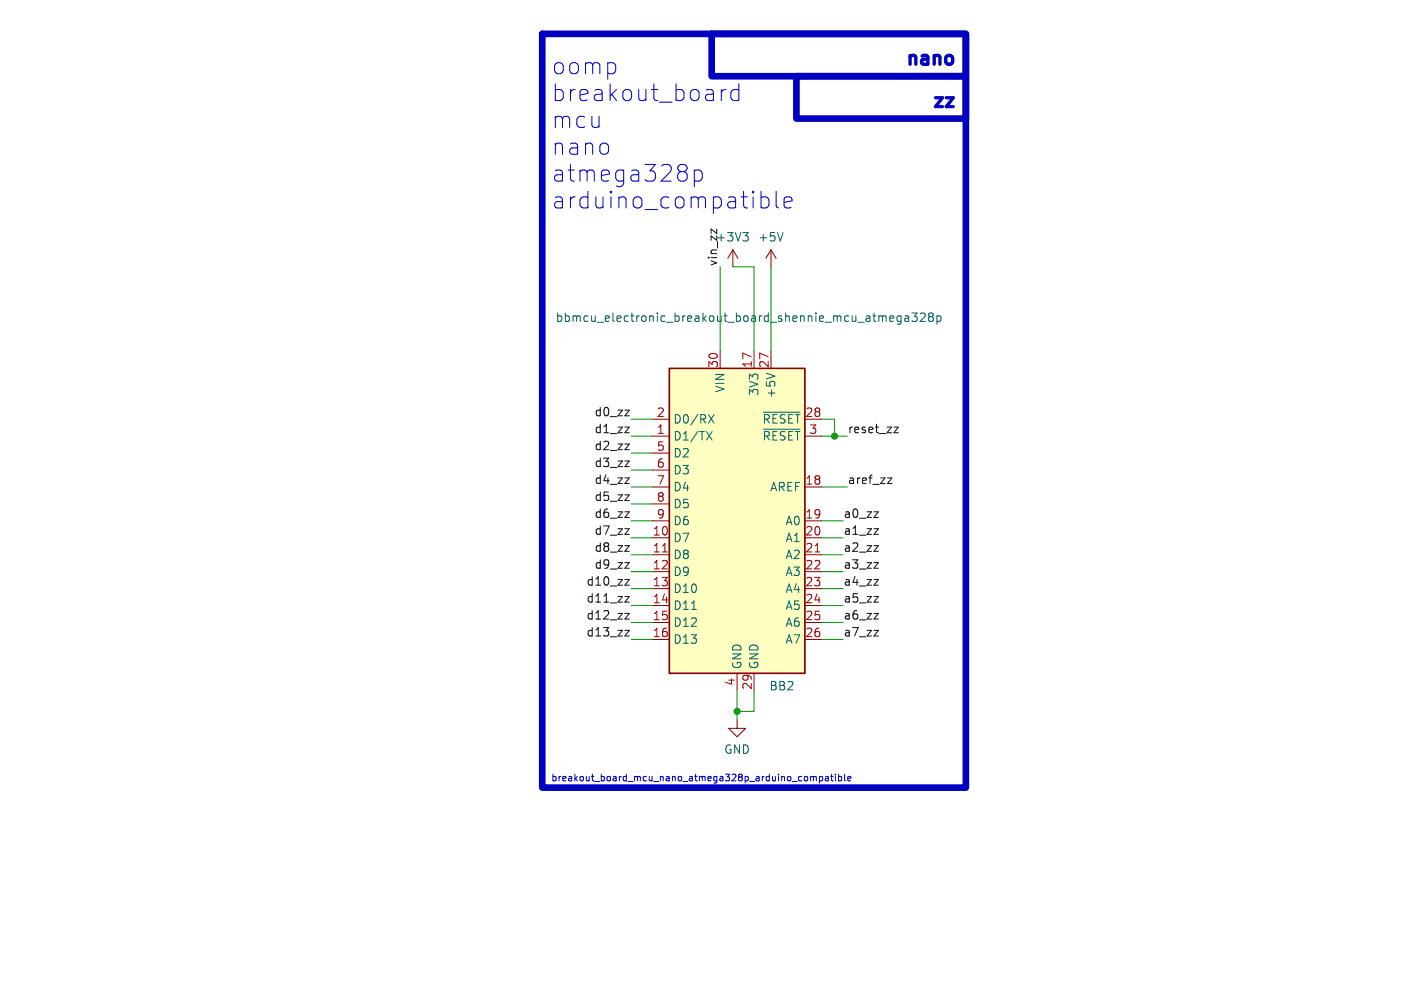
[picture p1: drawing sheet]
<svg xmlns="http://www.w3.org/2000/svg" width="210mm" height="148mm" viewBox="0 0 210 148" stroke-linecap="round" stroke-linejoin="round" font-family="sans-serif">
<path d="M100.3 55.2h20.3v45.8h-20.3z" fill="#ffffc2" stroke="#ffffc2" stroke-width=".15"/>
<path d="M100.3 55.2h20.3v45.8h-20.3z" fill="none" stroke="#840000" stroke-width=".25"/>
<g fill="none" stroke="#840000" stroke-width=".15">
<path d="M109.9 37.5l-.8 1.2M109.9 37.5v2.5M109.9 37.5l.7 1.2M115.6 37.5v2.5M115.6 37.5l-.8 1.2M115.6 37.5l.7 1.2M107.9 52.7v2.5M113 52.7v2.5M115.6 52.7v2.5M97.8 65.4h2.5M97.8 73h2.5M97.8 78.1h2.5"/>
<path d="M97.8 62.9h2.5M97.8 67.9h2.5M97.8 70.5h2.5M97.8 75.6h2.5M120.6 65.4h2.6M120.6 73h2.6M120.6 78.1h2.6M120.6 62.9h2.6M97.8 80.6h2.5M97.8 83.2h2.5M97.8 85.7h2.5M97.8 88.3h2.5"/>
<path d="M97.8 90.8h2.5M97.8 93.3h2.5M97.8 95.9h2.5M120.6 80.6h2.6M120.6 83.2h2.6M120.6 85.7h2.6M120.6 88.3h2.6M120.6 90.8h2.6M120.6 93.3h2.6M120.6 95.9h2.6M110.5 108v1.2h1.3l-1.3 1.3-1.3-1.3h1.3M110.5 101v2.5"/>
<path d="M113 101v2.5"/>
</g>
<g fill="none" stroke="#006464" stroke-width=".15">
<path d="M111.4 34.9h.8l-.5 .5M111.9 35.4l.3 .2v.3l-.3 .2M117.4 34.9l-.4 1.2M114.9 56l1.2 .4M133.4 47.8l.6-.1-.1-.3h-.3l-.2 .1v.6h.5M135.1 47.4h-.4l-.2 .2v.4l.1 .1h.5M135.1 47.4v1l-.3 .2h-.3M135.7 47.4h.5v.8M136.2 47.7h-.4a.25 .25 0 0 0-.2 .3 .25 .25 0 0 0 .2 .2l.4-.1M136.7 46.9h.8l-.4 .5 .3 .1v.6l-.2 .1h-.3l-.2-.1M138 47.1l.4-.2 .2 .2 .1 .2-.8 .9h.8M139.4 47.5l-.2 .2v.4l.2 .1 .4-.1 .1-.1v-.3l-.2-.2"/>
<path d="M139.4 47.5l-.2-.3 .2-.3h.3l.2 .3-.2 .3M139.4 47.5h.3M140.4 47.4h.4l.3 .2v.4l-.2 .1h-.5M140.4 47.4v1.2M105.9 64.7l.8 1.3M106.2 62.2l.8 1.2M106.7 64.7l-.8 1.3M107 62.2l-.8 1.2M114.4 61.8h5.5M114.4 64.4h5.5M103.7 91.4h.7"/>
</g>
<path d="M99.3 82.8h.7M122.2 82.8h.7" fill="none" stroke="#a90000" stroke-width=".15"/>
<g fill="none" stroke="#0f0f0f" stroke-width=".15">
<path d="M107.4 34.3v.7l-.8-.7v.7M93.7 64h.6l-.6 .9h.6M93.7 71.7h.6l-.6 .8h.6M93.7 76.7h.6l-.6 .9h.6M93.7 79.3h.6l-.6 .8h.6M93.7 74.2h.6l-.6 .9h.6M93.7 69.1h.6l-.6 .9h.6M93.7 61.5h.6l-.6 .9h.6M93.7 66.6h.6l-.6 .8h.6M131 76.7h.7l-.7 .9h.7M131 79.3h.7l-.7 .8h.7M133 71.7h.7l-.7 .8h.7"/>
<path d="M134 64h.7l-.7 .9h.7M93.7 94.5h.6l-.6 .9h.6M93.7 89.4h.6l-.6 .9h.6M93.7 92h.6l-.6 .8h.6M93.7 86.9h.6l-.6 .9h.6M93.7 84.4h.6l-.6 .8h.6M93.7 81.8h.6l-.6 .9h.6M131 94.5h.7l-.7 .9h.7M131 89.4h.7l-.7 .9h.7M131 92h.7l-.7 .8h.7M131 86.9h.7l-.7 .9h.7M131 84.4h.7l-.7 .8h.7"/>
<path d="M131 81.8h.7l-.7 .9h.7"/>
</g>
<path d="M141.8 14.7h1.1l-1.1 1.3h1.1M142.7 8.5l.1 .2-.1 .7" fill="none" stroke="#0000c2" stroke-width=".5"/>
<g fill="none" stroke="#0000c2" stroke-width=".15">
<path d="M108.1 13.4v1.7M108.8 13.4a.64 .64 0 0 0-.7 .5M110.7 13.5l-.2-.1h-.5l-.3 .3-.1 .2v.7l.2 .4 .2 .1h.5l.2-.1M110.7 12.6v2.5M102.9 24.9l.1 .2-.1 .4M102.9 26l.1 .2v.5l-.1 .2M104.1 25.5v2.5M104.1 25.6l.2-.1h.5l.4 .2 .1 .3v.7l-.3 .3-.2 .2h-.5l-.2-.2M114.1 28.7v2.5M114.1 29.6l.2-.1h.5l.2 .1 .3 .4v.7l-.3 .4-.2 .1h-.5l-.2-.1M116.3 28.7v2.1l.2 .3 .2 .1M117.5 30.4l1.2-.3-.1-.5-.2-.1h-.5l-.2 .1-.2 .3v.9l.2 .3 .2 .1h.5l.2-.1"/>
<path d="M121.5 116.4v.7M121.5 116.5l.3-.1 .1 .2M121.9 116.6l.2-.2 .2 .1 .1 .6M121.9 116.6v.5M122.8 116.5l.3-.1 .2 .2-.1 .4h-.4M122.8 116.4v1M123.7 116.5h.4l.1 .6M124.2 116.7h-.4l-.1 .2 .1 .2 .4-.1M124.5 116.4h.4M124.7 116.1v.9l.2 .1M125.2 116.1v.1M125.2 116.4v.7"/>
<path d="M125.7 116.5l.3-.1 .2 .2-.1 .4h-.4M125.7 116.1v1M126.6 116.1v.9l.1 .1M127.1 116.8l.5-.1-.1-.2-.3-.1-.1 .2v.4h.4"/>
</g>
<path d="M81.3 5.1h63.5v113h-63.5zM106.7 5.1h38.1v6.3h-38.1zM119.4 11.4h25.4v6.4h-25.4z" fill="none" stroke="#0000c2" stroke-width="1"/>
<g fill="none" stroke="#009600" stroke-width=".15">
<path d="M107.9 40v12.7M109.9 40h3.1v12.7M115.6 40v12.7M94.6 75.6h3.2M94.6 78.1h3.2M94.6 73h3.2M94.6 67.9h3.2M94.6 70.5h3.2M94.6 65.4h3.2M94.6 62.9h3.2M123.2 78.1h3.2M123.2 73h3.8"/>
<path d="M123.2 65.4h3.8M123.2 62.9h1.9v2.5M94.6 95.9h3.2M94.6 85.7h3.2M94.6 83.2h3.2M94.6 88.3h3.2M94.6 80.6h3.2M94.6 90.8h3.2M94.6 93.3h3.2M123.2 95.9h3.2M123.2 85.7h3.2M123.2 83.2h3.2"/>
<path d="M123.2 88.3h3.2M123.2 80.6h3.2M123.2 90.8h3.2M123.2 93.3h3.2M110.5 103.5v4.5M113 103.5v3.2h-2.5"/>
</g>
<g fill="#009600" stroke="#009600" stroke-width=".15">
<circle cx="110.5" cy="106.7" r=".46"/>
<circle cx="125.1" cy="65.4" r=".46"/>
</g>
<g font-size="3.5" fill="#0000c2">
<text x="82.5" y="11.4">oomp</text>
<text x="82.5" y="15.4">breakout_board</text>
<text x="82.5" y="19.4">mcu</text>
<text x="82.5" y="23.5">nano</text>
<text x="82.5" y="27.5">atmega328p</text>
<text x="82.5" y="31.5">arduino_compatible</text>
</g>
<g font-size="2.8" fill="#0000c2">
<text x="135.2" y="9.9">nano</text>
<text x="139.2" y="16.3">zz</text>
</g>
<g font-size="1.8" fill="#0f0f0f">
<text x="107.2" y="36.4">+3V3</text>
<text x="107.6" y="40" transform="rotate(-90 107.6 40)">vin_zz</text>
<text x="89" y="65.1">d1_zz</text>
<text x="89" y="62.5">d0_zz</text>
<text x="127" y="65.1">reset_zz</text>
<text x="89" y="70.1">d3_zz</text>
<text x="89" y="67.6">d2_zz</text>
<text x="89" y="75.2">d5_zz</text>
<text x="89" y="72.7">d4_zz</text>
<text x="89" y="77.8">d6_zz</text>
<text x="126.4" y="77.8">a0_zz</text>
<text x="127" y="72.7">aref_zz</text>
<text x="89" y="82.8">d8_zz</text>
<text x="89" y="80.3">d7_zz</text>
<text x="126.4" y="80.3">a1_zz</text>
<text x="126.4" y="82.8">a2_zz</text>
<text x="87.8" y="87.9">d10_zz</text>
<text x="89" y="85.4">d9_zz</text>
<text x="126.4" y="87.9">a4_zz</text>
<text x="126.4" y="85.4">a3_zz</text>
<text x="87.8" y="95.5">d13_zz</text>
<text x="87.8" y="90.5">d11_zz</text>
<text x="87.8" y="93">d12_zz</text>
<text x="126.4" y="95.5">a7_zz</text>
<text x="126.4" y="93">a6_zz</text>
<text x="126.4" y="90.5">a5_zz</text>
</g>
<g font-size="1.8" fill="#006464">
<text x="113.5" y="36.4">+5V</text>
<text x="83.2" y="48.5">bbmcu_electronic_breakout_board_shennie_mcu_atmega328p</text>
<text x="108.8" y="59" transform="rotate(-90 108.8 59)">VIN</text>
<text x="113.9" y="59.5" transform="rotate(-90 113.9 59.5)">3V3</text>
<text x="116.4" y="59.8" transform="rotate(-90 116.4 59.8)">+5V</text>
<text x="100.8" y="63.7">D0/RX</text>
<text x="114.2" y="63.7">~{RESET}</text>
<text x="100.8" y="66.3">D1/TX</text>
<text x="100.8" y="68.8">D2</text>
<text x="100.8" y="71.3">D3</text>
<text x="114.2" y="66.3">~{RESET}</text>
<text x="100.8" y="73.9">D4</text>
<text x="100.8" y="76.4">D5</text>
<text x="115.3" y="73.9">AREF</text>
<text x="100.8" y="81.5">D7</text>
<text x="100.8" y="79">D6</text>
<text x="117.6" y="79">A0</text>
<text x="117.6" y="81.5">A1</text>
<text x="100.8" y="84">D8</text>
<text x="100.8" y="86.6">D9</text>
<text x="100.8" y="89.1">D10</text>
<text x="117.6" y="84">A2</text>
<text x="117.6" y="86.6">A3</text>
<text x="117.6" y="89.1">A4</text>
<text x="100.8" y="91.7">D11</text>
<text x="100.8" y="94.2">D12</text>
<text x="117.6" y="91.7">A5</text>
<text x="117.6" y="94.2">A6</text>
<text x="100.8" y="96.7">D13</text>
<text x="111.4" y="100.5" transform="rotate(-90 111.4 100.5)">GND</text>
<text x="113.9" y="100.5" transform="rotate(-90 113.9 100.5)">GND</text>
<text x="117.6" y="96.7">A7</text>
<text x="115.2" y="103.7">BB2</text>
<text x="108.5" y="113.3">GND</text>
</g>
<g font-size="1.8" fill="#a90000">
<text x="107.7" y="55.3" transform="rotate(-90 107.7 55.3)">30</text>
<text x="112.8" y="55.3" transform="rotate(-90 112.8 55.3)">17</text>
<text x="115.3" y="55.3" transform="rotate(-90 115.3 55.3)">27</text>
<text x="98.4" y="65.2">1</text>
<text x="98.4" y="62.6">2</text>
<text x="120.6" y="62.6">28</text>
<text x="121.2" y="65.2">3</text>
<text x="98.4" y="67.7">5</text>
<text x="98.4" y="70.2">6</text>
<text x="98.4" y="72.8">7</text>
<text x="98.4" y="75.3">8</text>
<text x="98.4" y="77.9">9</text>
<text x="120.6" y="72.8">18</text>
<text x="120.6" y="77.9">19</text>
<text x="97.7" y="80.4">10</text>
<text x="97.7" y="82.9">11</text>
<text x="120.6" y="80.4">20</text>
<text x="120.6" y="82.9">21</text>
<text x="97.7" y="85.5">12</text>
<text x="97.7" y="88">13</text>
<text x="120.6" y="85.5">22</text>
<text x="120.6" y="88">23</text>
<text x="97.7" y="90.6">14</text>
<text x="97.7" y="93.1">15</text>
<text x="97.7" y="95.6">16</text>
<text x="120.6" y="90.6">24</text>
<text x="120.6" y="93.1">25</text>
<text x="120.6" y="95.6">26</text>
<text x="110.2" y="102.9" transform="rotate(-90 110.2 102.9)">4</text>
<text x="112.8" y="103.5" transform="rotate(-90 112.8 103.5)">29</text>
</g>
<text font-size="1.4" fill="#0000c2" x="82.5" y="117.2">breakout_board_mcu_nano_atmega328p_arduino_compatible</text>
</svg>
